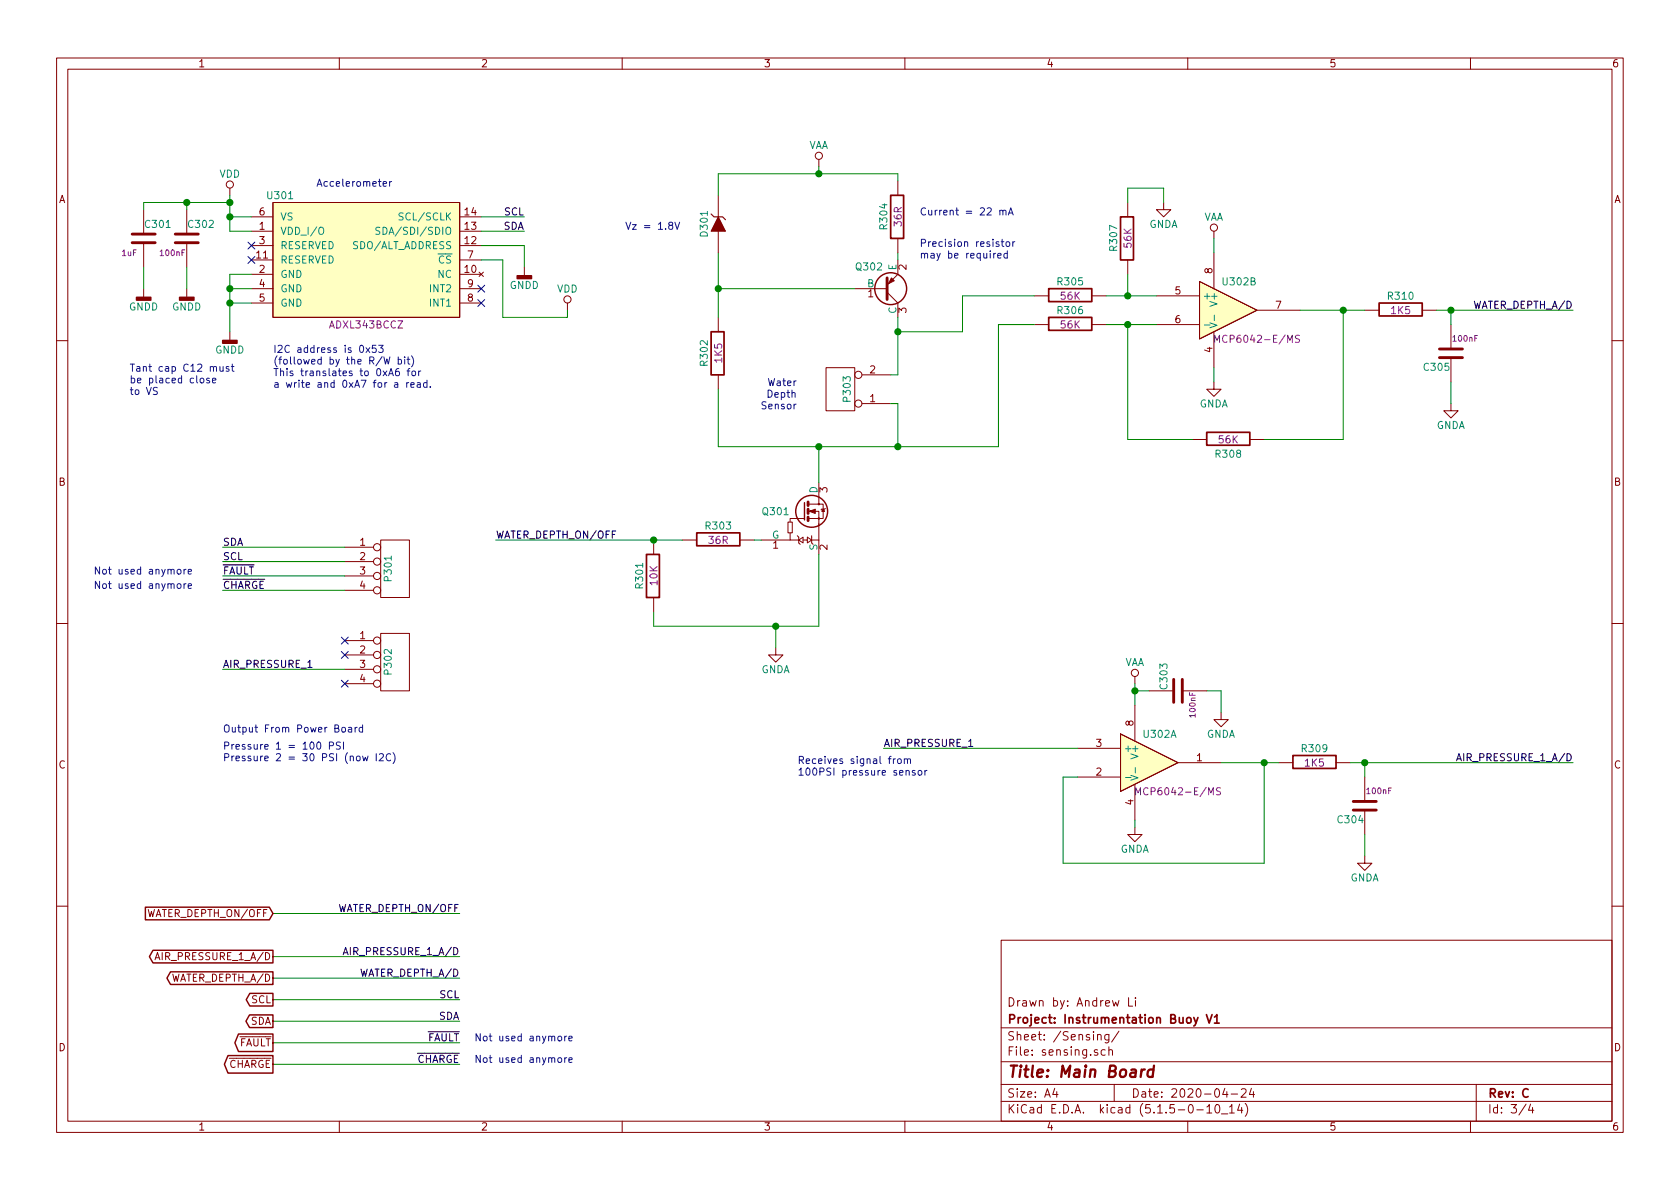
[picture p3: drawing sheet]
EESchema Schematic File Version 4
EELAYER 30 0
EELAYER END
$Descr A4 11693 8268
encoding utf-8
Sheet 3 4
Title "Main Board"
Date "2020-04-24"
Rev "C"
Comp "Project: Instrumentation Buoy V1"
Comment1 "Drawn by: Andrew Li"
Comment2 ""
Comment3 ""
Comment4 ""
$EndDescr
Text GLabel 1900 6650 0    50   Output ~ 0
AIR_PRESSURE_1_A/D
Text GLabel 1900 6800 0    50   Output ~ 0
WATER_DEPTH_A/D
Text Notes 2200 1300 0    50   ~ 0
Accelerometer
NoConn ~ 1750 1700
NoConn ~ 1750 1800
Text Label 3650 1500 2    50   ~ 0
SCL
Text Label 3650 1600 2    50   ~ 0
SDA
NoConn ~ 3350 2000
NoConn ~ 3350 2100
Text Notes 1900 2700 0    50   ~ 0
I2C address is 0x53\n(followed by the R/W bit)\nThis translates to 0xA6 for\na write and 0xA7 for a read.
Text Notes 6400 1800 0    50   ~ 0
Precision resistor\nmay be required
Text Notes 5550 2850 2    50   ~ 0
Water\nDepth\nSensor
Text Notes 6400 1500 0    50   ~ 0
Current = 22 mA
Text Notes 4350 1600 0    50   ~ 0
Vz = 1.8V
Text Label 10950 5300 2    50   ~ 0
AIR_PRESSURE_1_A/D
Text Label 10950 2150 2    50   ~ 0
WATER_DEPTH_A/D
Text Label 3450 3750 0    50   ~ 0
WATER_DEPTH_ON/OFF
Text GLabel 1900 6950 0    50   Output ~ 0
SCL
Text GLabel 1900 7100 0    50   Output ~ 0
SDA
Wire Wire Line
	7900 5750 7900 5700
Wire Wire Line
	8450 2650 8450 2550
Wire Wire Line
	6150 5200 7500 5200
Wire Wire Line
	7400 6000 8800 6000
Wire Wire Line
	7400 6000 7400 5400
Wire Wire Line
	8800 6000 8800 5300
Wire Wire Line
	8500 5300 8800 5300
Connection ~ 8800 5300
Wire Wire Line
	9400 5300 9500 5300
Wire Wire Line
	9500 5950 9500 5800
Wire Wire Line
	9500 5300 9500 5400
Connection ~ 9500 5300
Wire Wire Line
	7850 3050 8300 3050
Wire Wire Line
	9350 3050 8800 3050
Wire Wire Line
	10000 2150 10100 2150
Wire Wire Line
	10100 2800 10100 2650
Wire Wire Line
	10100 2150 10100 2250
Connection ~ 10100 2150
Wire Wire Line
	1600 1900 1600 2000
Wire Wire Line
	1600 1900 1750 1900
Wire Wire Line
	1750 2000 1600 2000
Connection ~ 1600 2000
Wire Wire Line
	1750 2100 1600 2100
Connection ~ 1600 2100
Wire Wire Line
	1600 1350 1600 1400
Wire Wire Line
	1600 1500 1750 1500
Wire Wire Line
	1600 1600 1750 1600
Connection ~ 1600 1500
Wire Wire Line
	1000 1450 1000 1400
Wire Wire Line
	1000 1400 1300 1400
Connection ~ 1600 1400
Wire Wire Line
	1300 1450 1300 1400
Connection ~ 1300 1400
Wire Wire Line
	1300 1850 1300 2000
Wire Wire Line
	1000 1850 1000 2000
Wire Wire Line
	3350 1800 3500 1800
Wire Wire Line
	3500 1800 3500 2200
Wire Wire Line
	7700 2050 7850 2050
Wire Wire Line
	7850 2050 7850 1900
Connection ~ 7850 2050
Wire Wire Line
	7850 1400 7850 1300
Wire Wire Line
	7850 1300 8100 1300
Wire Wire Line
	8100 1300 8100 1400
Wire Wire Line
	5000 1750 5000 2000
Wire Wire Line
	5950 2000 5000 2000
Connection ~ 5000 2000
Wire Wire Line
	5000 3100 5700 3100
Wire Wire Line
	6250 2800 6250 3100
Wire Wire Line
	5700 3350 5700 3100
Connection ~ 5700 3100
Wire Wire Line
	3450 3750 4550 3750
Wire Wire Line
	4550 4350 5400 4350
Connection ~ 4550 3750
Wire Wire Line
	4550 4350 4550 4250
Wire Wire Line
	3650 1600 3350 1600
Wire Wire Line
	3650 1500 3350 1500
Wire Wire Line
	5000 1200 5000 1350
Wire Wire Line
	5400 4500 5400 4350
Connection ~ 5400 4350
Wire Wire Line
	5700 4350 5700 3850
Wire Wire Line
	6250 2200 6250 2300
Wire Wire Line
	5000 3100 5000 2700
Wire Wire Line
	6250 1200 6250 1250
Wire Wire Line
	6250 1800 6250 1750
Wire Wire Line
	6250 2600 6200 2600
Wire Wire Line
	6200 2800 6250 2800
Wire Wire Line
	6950 3100 6950 2250
Wire Wire Line
	6950 2250 7200 2250
Connection ~ 6250 3100
Wire Wire Line
	6250 2300 6700 2300
Wire Wire Line
	6700 2300 6700 2050
Wire Wire Line
	6700 2050 7200 2050
Connection ~ 6250 2300
Wire Wire Line
	5000 1200 5700 1200
Wire Wire Line
	5700 1150 5700 1200
Connection ~ 5700 1200
Wire Wire Line
	1900 6650 3200 6650
Wire Wire Line
	1900 6950 3200 6950
Wire Wire Line
	1900 7100 3200 7100
Text Label 3200 6950 2    50   ~ 0
SCL
Text Label 3200 7100 2    50   ~ 0
SDA
Wire Wire Line
	1900 6800 3200 6800
Text Label 3200 6650 2    50   ~ 0
AIR_PRESSURE_1_A/D
Text Label 3200 6800 2    50   ~ 0
WATER_DEPTH_A/D
Text Label 6150 5200 0    50   ~ 0
AIR_PRESSURE_1
Wire Wire Line
	7900 4750 7900 4800
Wire Wire Line
	8000 4800 7900 4800
Connection ~ 7900 4800
Wire Wire Line
	8500 4950 8500 4800
Wire Wire Line
	8500 4800 8400 4800
Text GLabel 1900 6350 0    50   Input ~ 0
WATER_DEPTH_ON/OFF
Wire Wire Line
	1900 6350 3200 6350
Text Label 3200 6350 2    50   ~ 0
WATER_DEPTH_ON/OFF
Wire Wire Line
	2400 3800 1550 3800
Text Label 1550 3800 0    50   ~ 0
SDA
Wire Wire Line
	2400 3900 1550 3900
Text Label 1550 3900 0    50   ~ 0
SCL
Wire Wire Line
	2400 4000 1550 4000
Text Label 1550 4000 0    50   ~ 0
~FAULT
Wire Wire Line
	2400 4100 1550 4100
Text Label 1550 4100 0    50   ~ 0
~CHARGE
Wire Wire Line
	2400 4650 1550 4650
Text Label 1550 4650 0    50   ~ 0
AIR_PRESSURE_1
Text Notes 1550 5100 0    50   ~ 0
Output From Power Board
Text GLabel 1900 7250 0    50   Output ~ 0
~FAULT
Text GLabel 1900 7400 0    50   Output ~ 0
~CHARGE
Wire Wire Line
	1900 7250 3200 7250
Wire Wire Line
	1900 7400 3200 7400
Text Label 3200 7250 2    50   ~ 0
~FAULT
Text Label 3200 7400 2    50   ~ 0
~CHARGE
Text Notes 1550 5300 0    50   ~ 0
Pressure 1 = 100 PSI\nPressure 2 = 30 PSI (now I2C)
NoConn ~ 2400 4450
NoConn ~ 2400 4550
Wire Wire Line
	8450 1650 8450 1750
Text Notes 900  2750 0    50   ~ 0
Tant cap C12 must\nbe placed close\nto VS
Wire Wire Line
	7400 5400 7500 5400
NoConn ~ 2400 4750
Text Notes 5550 5400 0    50   ~ 0
Receives signal from\n100PSI pressure sensor
Text Notes 3300 7250 0    50   ~ 0
Not used anymore
Text Notes 3300 7400 0    50   ~ 0
Not used anymore
Text Notes 650  4000 0    50   ~ 0
Not used anymore
Text Notes 650  4100 0    50   ~ 0
Not used anymore
Wire Wire Line
	5250 3750 5300 3750
Wire Wire Line
	8800 5300 8900 5300
Wire Wire Line
	9500 5300 10950 5300
Wire Wire Line
	10100 2150 10950 2150
Wire Wire Line
	1600 2000 1600 2100
Wire Wire Line
	1600 2100 1600 2300
Wire Wire Line
	1600 1500 1600 1600
Wire Wire Line
	1600 1400 1600 1500
Wire Wire Line
	1300 1400 1600 1400
Wire Wire Line
	7850 2050 8050 2050
Wire Wire Line
	5000 2000 5000 2200
Wire Wire Line
	5700 3100 6250 3100
Wire Wire Line
	4550 3750 4750 3750
Wire Wire Line
	5400 4350 5700 4350
Wire Wire Line
	6250 3100 6950 3100
Wire Wire Line
	6250 2300 6250 2600
Wire Wire Line
	5700 1200 6250 1200
Wire Wire Line
	7900 4800 7900 4900
$Comp
L Resistors:ECS00083 R302
U 1 1
P 5000 2450
F 0 "R302" H 5000 2550 50  0000 C CNN
F 1 "ECS00083" H 5000 2700 50  0001 C CNN
F 2 "ECFootprints:EC0603" H 5000 2380 30  0001 C CNN
F 3 "${INTERNAL_PARTS_LIB}/Datasheets/Resistors/Bourns - CR Series - Thick Film.pdf" H 5000 2450 30  0001 C CNN
F 4 "1K5" H 5000 2450 50  0000 C CNN "Component Value"
F 5 "CR0603-FX-1501ELF" H 5000 2350 50  0001 C CNN "Manufacturer Part Number"
F 6 "Bourns" H 5000 2600 50  0001 C CNN "Manufacturer"
F 7 "CR Series" H 5000 2250 50  0001 C CNN "Series"
F 8 "1K5, 0603, 1%,  0.1W, Thick Film" H 5000 2150 50  0001 C CNN "Part Description"
	1    5000 2450
	0    -1   -1   0   
$EndComp
$Comp
L Resistors:ECS00080 R303
U 1 1
P 5000 3750
F 0 "R303" H 5000 3850 50  0000 C CNN
F 1 "ECS00080" H 5000 4000 50  0001 C CNN
F 2 "ECFootprints:EC0603" H 5000 3680 30  0001 C CNN
F 3 "${INTERNAL_PARTS_LIB}/Datasheets/Resistors/Vishay - CRCW Series - Thick Film.pdf" H 5000 3750 30  0001 C CNN
F 4 "36R" H 5000 3750 50  0000 C CNN "Component Value"
F 5 "CRCW060336R0FKEA" H 5000 3650 50  0001 C CNN "Manufacturer Part Number"
F 6 "Vishay" H 5000 3900 50  0001 C CNN "Manufacturer"
F 7 "CRCW Series" H 5000 3550 50  0001 C CNN "Series"
F 8 "36R, 0603, 0.1W,  Thick Film" H 5000 3450 50  0001 C CNN "Part Description"
	1    5000 3750
	1    0    0    -1  
$EndComp
$Comp
L Resistors:ECS00085 R307
U 1 1
P 7850 1650
F 0 "R307" H 7850 1750 50  0000 C CNN
F 1 "ECS00085" H 7850 1900 50  0001 C CNN
F 2 "ECFootprints:EC0603" H 7850 1580 30  0001 C CNN
F 3 "${INTERNAL_PARTS_LIB}/Datasheets/Resistors/Vishay - CRCW Series - Thick Film.pdf" H 7850 1650 30  0001 C CNN
F 4 "56K" H 7850 1650 50  0000 C CNN "Component Value"
F 5 "CRCW060356K0FKEAHP" H 7850 1550 50  0001 C CNN "Manufacturer Part Number"
F 6 "Vishay" H 7850 1800 50  0001 C CNN "Manufacturer"
F 7 "CRCW Series" H 7850 1450 50  0001 C CNN "Series"
F 8 "56K, 0603, 1%, 0.25W, Thick Film, High Power" H 7850 1350 50  0001 C CNN "Part Description"
	1    7850 1650
	0    -1   -1   0   
$EndComp
$Comp
L Resistors:ECS00085 R308
U 1 1
P 8550 3050
F 0 "R308" H 8550 2950 50  0000 C CNN
F 1 "ECS00085" H 8550 3300 50  0001 C CNN
F 2 "ECFootprints:EC0603" H 8550 2980 30  0001 C CNN
F 3 "${INTERNAL_PARTS_LIB}/Datasheets/Resistors/Vishay - CRCW Series - Thick Film.pdf" H 8550 3050 30  0001 C CNN
F 4 "56K" H 8550 3050 50  0000 C CNN "Component Value"
F 5 "CRCW060356K0FKEAHP" H 8550 2950 50  0001 C CNN "Manufacturer Part Number"
F 6 "Vishay" H 8550 3200 50  0001 C CNN "Manufacturer"
F 7 "CRCW Series" H 8550 2850 50  0001 C CNN "Series"
F 8 "56K, 0603, 1%, 0.25W, Thick Film, High Power" H 8550 2750 50  0001 C CNN "Part Description"
	1    8550 3050
	1    0    0    -1  
$EndComp
$Comp
L Resistors:ECS00085 R306
U 1 1
P 7450 2250
F 0 "R306" H 7450 2350 50  0000 C CNN
F 1 "ECS00085" H 7450 2500 50  0001 C CNN
F 2 "ECFootprints:EC0603" H 7450 2180 30  0001 C CNN
F 3 "${INTERNAL_PARTS_LIB}/Datasheets/Resistors/Vishay - CRCW Series - Thick Film.pdf" H 7450 2250 30  0001 C CNN
F 4 "56K" H 7450 2250 50  0000 C CNN "Component Value"
F 5 "CRCW060356K0FKEAHP" H 7450 2150 50  0001 C CNN "Manufacturer Part Number"
F 6 "Vishay" H 7450 2400 50  0001 C CNN "Manufacturer"
F 7 "CRCW Series" H 7450 2050 50  0001 C CNN "Series"
F 8 "56K, 0603, 1%, 0.25W, Thick Film, High Power" H 7450 1950 50  0001 C CNN "Part Description"
	1    7450 2250
	1    0    0    -1  
$EndComp
$Comp
L Resistors:ECS00085 R305
U 1 1
P 7450 2050
F 0 "R305" H 7450 2150 50  0000 C CNN
F 1 "ECS00085" H 7450 2300 50  0001 C CNN
F 2 "ECFootprints:EC0603" H 7450 1980 30  0001 C CNN
F 3 "${INTERNAL_PARTS_LIB}/Datasheets/Resistors/Vishay - CRCW Series - Thick Film.pdf" H 7450 2050 30  0001 C CNN
F 4 "56K" H 7450 2050 50  0000 C CNN "Component Value"
F 5 "CRCW060356K0FKEAHP" H 7450 1950 50  0001 C CNN "Manufacturer Part Number"
F 6 "Vishay" H 7450 2200 50  0001 C CNN "Manufacturer"
F 7 "CRCW Series" H 7450 1850 50  0001 C CNN "Series"
F 8 "56K, 0603, 1%, 0.25W, Thick Film, High Power" H 7450 1750 50  0001 C CNN "Part Description"
	1    7450 2050
	1    0    0    -1  
$EndComp
$Comp
L Opamps:ECS00030 U302
U 2 1
P 8550 2150
F 0 "U302" H 8500 2350 50  0000 L CNN
F 1 "ECS00030" H 8500 2450 50  0001 L CNN
F 2 "ECFootprints:ECMSOP-8" H 8550 2150 50  0001 C CNN
F 3 "${INTERNAL_PARTS_LIB}/Datasheets/Opamps/Microchip - MCP6042 - Dual Package.pdf" H 8550 2150 50  0001 C CNN
F 4 "MCP6042-E/MS" H 8750 1950 50  0000 C CNN "Manufacturer Part Number"
F 5 "Microchip" H 8700 1850 50  0001 C CNN "Manufacturer"
F 6 "Dual Package, 8-MSOP, Unity Gain Stable" H 9150 2550 50  0001 C CNN "Part Description"
	2    8550 2150
	1    0    0    -1  
$EndComp
$Comp
L Opamps:ECS00030 U302
U 1 1
P 8000 5300
F 0 "U302" H 7950 5500 50  0000 L CNN
F 1 "ECS00030" H 7950 5600 50  0001 L CNN
F 2 "ECFootprints:ECMSOP-8" H 8000 5300 50  0001 C CNN
F 3 "${INTERNAL_PARTS_LIB}/Datasheets/Opamps/Microchip - MCP6042 - Dual Package.pdf" H 8000 5300 50  0001 C CNN
F 4 "MCP6042-E/MS" H 8200 5100 50  0000 C CNN "Manufacturer Part Number"
F 5 "Microchip" H 8150 5000 50  0001 C CNN "Manufacturer"
F 6 "Dual Package, 8-MSOP, Unity Gain Stable" H 8600 5700 50  0001 C CNN "Part Description"
	1    8000 5300
	1    0    0    -1  
$EndComp
$Comp
L Transistors:ECS00073 Q302
U 1 1
P 6150 2000
F 0 "Q302" H 6150 1851 50  0000 R CNN
F 1 "ECS00073" H 6000 2200 50  0001 R CNN
F 2 "ECFootprints:ECSOT323" H 6050 2102 50  0001 C CNN
F 3 "${INTERNAL_PARTS_LIB}/Datasheets/Transistors/NXP - BC857W - PNP.pdf" H 6150 2000 50  0001 C CNN
F 4 "BC857BW,115" H 5850 2100 50  0001 C CNN "Manufacturer Part Number"
F 5 "NXP" H 5850 2300 50  0001 C CNN "Manufacturer"
F 6 "BJT, PNP, 45V, 0.1A" H 5850 2400 50  0001 C CNN "Part Description"
	1    6150 2000
	1    0    0    1   
$EndComp
$Comp
L Diodes:ECS00072 D301
U 1 1
P 5000 1550
F 0 "D301" H 5000 1650 50  0000 C CNN
F 1 "ECS00072" H 5000 1750 50  0001 C CNN
F 2 "ECFootprints:ECS00072F" H 5000 1550 50  0001 C CNN
F 3 "${INTERNAL_PARTS_LIB}/Datasheets/Diodes/On Semiconductor - MMSZ4xxxT1G Series - Zener.pdf" H 5000 1550 50  0001 C CNN
F 4 "1.8V" H 5000 1850 50  0001 C CNN "Component Value"
F 5 "MMSZ4678T1G" H 5000 1450 50  0001 C CNN "Manufacturer Part Number"
F 6 "On Semiconductor" H 5000 1350 50  0001 C CNN "Manufacturer"
F 7 "Zener, 1.8V, 0.25W, SMD" H 5000 1250 50  0001 C CNN "Part Description"
	1    5000 1550
	0    -1   -1   0   
$EndComp
$Comp
L Connectors:ECS00029 P302
U 1 1
P 2750 4600
F 0 "P302" V 2700 4600 50  0000 C CNN
F 1 "ECS00029" V 2800 4600 50  0001 C CNN
F 2 "ECFootprints:ECS00029F" H 2600 4500 50  0001 C CNN
F 3 "${INTERNAL_PARTS_LIB}/Datasheets/Connectors/Global Connector Technology - BF040 Series - SMD Header.pdf" H 2700 4600 50  0001 C CNN
F 4 "4x1" H 2750 4250 50  0001 C CNN "Component Value"
F 5 "BF040-04A-B2-0400-0260-0483-LD" V 2900 4600 50  0001 C CNN "Manufacturer Part Number"
F 6 "Global Connector Technology" H 2750 4350 50  0001 C CNN "Manufacturer"
F 7 "4-way, header, 2mm pitch, 4mm height, vertical, SMD, BF040 Series" H 2800 4150 50  0001 C CNN "Part Description"
	1    2750 4600
	1    0    0    -1  
$EndComp
$Comp
L Connectors:ECS00029 P301
U 1 1
P 2750 3950
F 0 "P301" V 2700 3950 50  0000 C CNN
F 1 "ECS00029" V 2800 3950 50  0001 C CNN
F 2 "ECFootprints:ECS00029F" H 2600 3850 50  0001 C CNN
F 3 "${INTERNAL_PARTS_LIB}/Datasheets/Connectors/Global Connector Technology - BF040 Series - SMD Header.pdf" H 2700 3950 50  0001 C CNN
F 4 "4x1" H 2750 3600 50  0001 C CNN "Component Value"
F 5 "BF040-04A-B2-0400-0260-0483-LD" V 2900 3950 50  0001 C CNN "Manufacturer Part Number"
F 6 "Global Connector Technology" H 2750 3700 50  0001 C CNN "Manufacturer"
F 7 "4-way, header, 2mm pitch, 4mm height, vertical, SMD, BF040 Series" H 2800 3500 50  0001 C CNN "Part Description"
	1    2750 3950
	1    0    0    -1  
$EndComp
$Comp
L Transistors:ECS00087 Q301
U 1 1
P 5600 3600
F 0 "Q301" H 5500 3650 50  0000 R CNN
F 1 "ECS00087" H 5450 3750 50  0001 R CNN
F 2 "ECFootprints:ECSOT416" H 5470 3752 50  0001 C CNN
F 3 "${INTERNAL_PARTS_LIB}/Datasheets/Transistors/On Semiconductor - NTA4153N - NMOS.pdf" H 5600 3650 50  0001 C CNN
F 4 "NTA4153NT1G" H 5300 3650 50  0001 C CNN "Manufacturer Part Number"
F 5 "On Semiconductor" H 5300 3850 50  0001 C CNN "Manufacturer"
F 6 "MOSFET, N-Channel, 0.915A, 0R127" H 5300 3950 50  0001 C CNN "Part Description"
	1    5600 3600
	1    0    0    -1  
$EndComp
$Comp
L Connectors:ECS00067 P303
U 1 1
P 5850 2700
F 0 "P303" V 5800 2700 50  0000 C CNN
F 1 "ECS00067" H 5850 2450 50  0001 C CNN
F 2 "ECFootprints:ECS00067F" H 5700 2600 50  0001 C CNN
F 3 "${INTERNAL_PARTS_LIB}/Datasheets/Connectors/JST - PH Series.pdf" H 5800 2700 50  0001 C CNN
F 4 "2x1" H 5850 2350 50  0001 C CNN "Component Value"
F 5 "B2B-PH-SM4-TB(LF)(SN)" V 6000 2700 50  0001 C CNN "Manufacturer Part Number"
F 6 "JST" H 5850 2900 50  0001 C CNN "Manufacturer"
F 7 "PH Series" H 5850 2250 50  0001 C CNN "Series"
F 8 "2-way, header, 2mm pitch, vertical, SMD, PH Series" H 5850 2150 50  0001 C CNN "Part Description"
	1    5850 2700
	-1   0    0    1   
$EndComp
$Comp
L Capacitors:ECS00075 C302
U 1 1
P 1300 1650
F 0 "C302" H 1300 1750 50  0000 L CNN
F 1 "ECS00075" V 1050 1500 40  0001 L CNN
F 2 "ECFootprints:EC0603_C" H 1338 1500 30  0001 C CNN
F 3 "${INTERNAL_PARTS_LIB}/Datasheets/Capacitors/Murata GRM Capacitors/GRM188R71C104KA01#.pdf" H 1300 1650 60  0001 C CNN
F 4 "100nF" H 1200 1550 40  0000 C CNN "Component Value"
F 5 "GRM188R71C104KA01D" V 1450 1650 40  0001 C CNN "Manfacturer Part Number"
F 6 "Murata" V 1150 1650 40  0001 C CNN "Manufacturer"
F 7 "GRM Series" V 1550 1650 40  0001 C CNN "Series"
F 8 "100nF, 0603, 10%, 16V, X7R, Ceramic" V 1650 1600 40  0001 C CNN "Part Description"
	1    1300 1650
	1    0    0    -1  
$EndComp
$Comp
L Sensors:ECS00016 U301
U 1 1
P 2550 1800
F 0 "U301" H 1950 2250 50  0000 C CNN
F 1 "ECS00016" H 2550 2250 50  0001 C CNN
F 2 "ECFootprints:ECS00016F" H 2300 1900 50  0001 C CNN
F 3 "${INTERNAL_PARTS_LIB}/Datasheets/Sensors/Analog Devices - ADXL343, 3 Axis Accelerometer.pdf" H 2300 1900 50  0001 C CNN
F 4 "ADXL343BCCZ" H 2550 1350 50  0000 C CNN "Manufacturer Part Number"
F 5 "Analog Device" H 2550 1250 50  0001 C CNN "Manufacturer"
F 6 "Accelerometer, 3 axis" H 2550 1150 50  0001 C CNN "Part Description"
	1    2550 1800
	1    0    0    -1  
$EndComp
$Comp
L Resistors:ECS00045 R301
U 1 1
P 4550 4000
F 0 "R301" H 4550 4100 50  0000 C CNN
F 1 "ECS00045" H 4550 4250 50  0001 C CNN
F 2 "ECFootprints:EC0603" H 4550 3930 30  0001 C CNN
F 3 "${INTERNAL_PARTS_LIB}/Datasheets/Resistors/Panasonic - ERJ Series - Thick Film.pdf" H 4550 4000 30  0001 C CNN
F 4 "10K" H 4550 4000 50  0000 C CNN "Component Value"
F 5 "ERJ3GEYJ103V" H 4550 3900 50  0001 C CNN "Manufacturer Part Number"
F 6 "Panasonic" H 4550 4150 50  0001 C CNN "Manufacturer"
F 7 "ERJ Series" H 4550 3800 50  0001 C CNN "Series"
F 8 "10K, 0603, 5%, 0.1W, Thick Film" H 4550 3700 50  0001 C CNN "Part Description"
	1    4550 4000
	0    -1   -1   0   
$EndComp
$Comp
L Capacitors:ECS00075 C305
U 1 1
P 10100 2450
F 0 "C305" H 10100 2550 50  0000 L CNN
F 1 "ECS00075" V 9850 2300 40  0001 L CNN
F 2 "ECFootprints:EC0603_C" H 10138 2300 30  0001 C CNN
F 3 "${INTERNAL_PARTS_LIB}/Datasheets/Capacitors/Murata GRM Capacitors/GRM188R71C104KA01#.pdf" H 10100 2450 60  0001 C CNN
F 4 "100nF" H 10000 2350 40  0000 C CNN "Component Value"
F 5 "GRM188R71C104KA01D" V 10250 2450 40  0001 C CNN "Manfacturer Part Number"
F 6 "Murata" V 9950 2450 40  0001 C CNN "Manufacturer"
F 7 "GRM Series" V 10350 2450 40  0001 C CNN "Series"
F 8 "100nF, 0603, 10%, 16V, X7R, Ceramic" V 10450 2400 40  0001 C CNN "Part Description"
	1    10100 2450
	-1   0    0    1   
$EndComp
$Comp
L Capacitors:ECS00075 C304
U 1 1
P 9500 5600
F 0 "C304" H 9500 5700 50  0000 L CNN
F 1 "ECS00075" V 9250 5450 40  0001 L CNN
F 2 "ECFootprints:EC0603_C" H 9538 5450 30  0001 C CNN
F 3 "${INTERNAL_PARTS_LIB}/Datasheets/Capacitors/Murata GRM Capacitors/GRM188R71C104KA01#.pdf" H 9500 5600 60  0001 C CNN
F 4 "100nF" H 9400 5500 40  0000 C CNN "Component Value"
F 5 "GRM188R71C104KA01D" V 9650 5600 40  0001 C CNN "Manfacturer Part Number"
F 6 "Murata" V 9350 5600 40  0001 C CNN "Manufacturer"
F 7 "GRM Series" V 9750 5600 40  0001 C CNN "Series"
F 8 "100nF, 0603, 10%, 16V, X7R, Ceramic" V 9850 5550 40  0001 C CNN "Part Description"
	1    9500 5600
	-1   0    0    1   
$EndComp
$Comp
L Capacitors:ECS00075 C303
U 1 1
P 8200 4800
F 0 "C303" H 8200 4900 50  0000 L CNN
F 1 "ECS00075" V 7950 4650 40  0001 L CNN
F 2 "ECFootprints:EC0603_C" H 8238 4650 30  0001 C CNN
F 3 "${INTERNAL_PARTS_LIB}/Datasheets/Capacitors/Murata GRM Capacitors/GRM188R71C104KA01#.pdf" H 8200 4800 60  0001 C CNN
F 4 "100nF" H 8100 4700 40  0000 C CNN "Component Value"
F 5 "GRM188R71C104KA01D" V 8350 4800 40  0001 C CNN "Manfacturer Part Number"
F 6 "Murata" V 8050 4800 40  0001 C CNN "Manufacturer"
F 7 "GRM Series" V 8450 4800 40  0001 C CNN "Series"
F 8 "100nF, 0603, 10%, 16V, X7R, Ceramic" V 8550 4750 40  0001 C CNN "Part Description"
	1    8200 4800
	0    -1   -1   0   
$EndComp
$Comp
L Resistors:ECS00083 R309
U 1 1
P 9150 5300
F 0 "R309" H 9150 5400 50  0000 C CNN
F 1 "ECS00083" H 9150 5550 50  0001 C CNN
F 2 "ECFootprints:EC0603" H 9150 5230 30  0001 C CNN
F 3 "${INTERNAL_PARTS_LIB}/Datasheets/Resistors/Bourns - CR Series - Thick Film.pdf" H 9150 5300 30  0001 C CNN
F 4 "1K5" H 9150 5300 50  0000 C CNN "Component Value"
F 5 "CR0603-FX-1501ELF" H 9150 5200 50  0001 C CNN "Manufacturer Part Number"
F 6 "Bourns" H 9150 5450 50  0001 C CNN "Manufacturer"
F 7 "CR Series" H 9150 5100 50  0001 C CNN "Series"
F 8 "1K5, 0603, 1%,  0.1W, Thick Film" H 9150 5000 50  0001 C CNN "Part Description"
	1    9150 5300
	1    0    0    -1  
$EndComp
$Comp
L Resistors:ECS00083 R310
U 1 1
P 9750 2150
F 0 "R310" H 9750 2250 50  0000 C CNN
F 1 "ECS00083" H 9750 2400 50  0001 C CNN
F 2 "ECFootprints:EC0603" H 9750 2080 30  0001 C CNN
F 3 "${INTERNAL_PARTS_LIB}/Datasheets/Resistors/Bourns - CR Series - Thick Film.pdf" H 9750 2150 30  0001 C CNN
F 4 "1K5" H 9750 2150 50  0000 C CNN "Component Value"
F 5 "CR0603-FX-1501ELF" H 9750 2050 50  0001 C CNN "Manufacturer Part Number"
F 6 "Bourns" H 9750 2300 50  0001 C CNN "Manufacturer"
F 7 "CR Series" H 9750 1950 50  0001 C CNN "Series"
F 8 "1K5, 0603, 1%,  0.1W, Thick Film" H 9750 1850 50  0001 C CNN "Part Description"
	1    9750 2150
	1    0    0    -1  
$EndComp
$Comp
L Resistors:ECS00080 R304
U 1 1
P 6250 1500
F 0 "R304" H 6250 1600 50  0000 C CNN
F 1 "ECS00080" H 6250 1750 50  0001 C CNN
F 2 "ECFootprints:EC0603" H 6250 1430 30  0001 C CNN
F 3 "${INTERNAL_PARTS_LIB}/Datasheets/Resistors/Vishay - CRCW Series - Thick Film.pdf" H 6250 1500 30  0001 C CNN
F 4 "36R" H 6250 1500 50  0000 C CNN "Component Value"
F 5 "CRCW060336R0FKEA" H 6250 1400 50  0001 C CNN "Manufacturer Part Number"
F 6 "Vishay" H 6250 1650 50  0001 C CNN "Manufacturer"
F 7 "CRCW Series" H 6250 1300 50  0001 C CNN "Series"
F 8 "36R, 0603, 0.1W,  Thick Film" H 6250 1200 50  0001 C CNN "Part Description"
	1    6250 1500
	0    -1   -1   0   
$EndComp
$Comp
L Capacitors:ECS00052 C301
U 1 1
P 1000 1650
F 0 "C301" H 1000 1750 50  0000 L CNN
F 1 "ECS00052" V 750 1500 40  0001 L CNN
F 2 "ECFootprints:EC0603_C" H 1038 1500 30  0001 C CNN
F 3 "${INTERNAL_PARTS_LIB}/Datasheets/Capacitors/Murata GRM Capacitors/GRM188R61H105KAAL#.pdf" H 1000 1650 60  0001 C CNN
F 4 "1uF" H 900 1550 40  0000 C CNN "Component Value"
F 5 "GRM188R61H105KAALD" V 1150 1650 40  0001 C CNN "Manfacturer Part Number"
F 6 "Murata" V 850 1650 40  0001 C CNN "Manufacturer"
F 7 "GRM Series" V 1250 1650 40  0001 C CNN "Series"
F 8 "1uF, 0603, 10%, 50V, X5R, Ceramic" V 1350 1600 40  0001 C CNN "Part Description"
	1    1000 1650
	1    0    0    -1  
$EndComp
$Comp
L power:GNDA #PWR0311
U 1 1
P 8100 1400
F 0 "#PWR0311" H 8100 1400 50  0001 C CNN
F 1 "GNDA" H 8100 1250 50  0000 C CNN
F 2 "" H 8100 1400 50  0001 C CNN
F 3 "" H 8100 1400 50  0001 C CNN
	1    8100 1400
	1    0    0    -1  
$EndComp
$Comp
L power:GNDD #PWR0304
U 1 1
P 1600 2300
F 0 "#PWR0304" H 1600 2300 50  0001 C CNN
F 1 "GNDD" H 1600 2175 50  0000 C CNN
F 2 "" H 1600 2300 50  0001 C CNN
F 3 "" H 1600 2300 50  0001 C CNN
	1    1600 2300
	1    0    0    -1  
$EndComp
$Comp
L power:GNDA #PWR0313
U 1 1
P 8450 2650
F 0 "#PWR0313" H 8450 2650 50  0001 C CNN
F 1 "GNDA" H 8450 2500 50  0000 C CNN
F 2 "" H 8450 2650 50  0001 C CNN
F 3 "" H 8450 2650 50  0001 C CNN
	1    8450 2650
	1    0    0    -1  
$EndComp
$Comp
L power:GNDA #PWR0316
U 1 1
P 10100 2800
F 0 "#PWR0316" H 10100 2800 50  0001 C CNN
F 1 "GNDA" H 10100 2650 50  0000 C CNN
F 2 "" H 10100 2800 50  0001 C CNN
F 3 "" H 10100 2800 50  0001 C CNN
	1    10100 2800
	1    0    0    -1  
$EndComp
$Comp
L power:GNDA #PWR0307
U 1 1
P 5400 4500
F 0 "#PWR0307" H 5400 4500 50  0001 C CNN
F 1 "GNDA" H 5400 4350 50  0000 C CNN
F 2 "" H 5400 4500 50  0001 C CNN
F 3 "" H 5400 4500 50  0001 C CNN
	1    5400 4500
	1    0    0    -1  
$EndComp
$Comp
L power:GNDD #PWR0302
U 1 1
P 1300 2000
F 0 "#PWR0302" H 1300 2000 50  0001 C CNN
F 1 "GNDD" H 1300 1875 50  0000 C CNN
F 2 "" H 1300 2000 50  0001 C CNN
F 3 "" H 1300 2000 50  0001 C CNN
	1    1300 2000
	1    0    0    -1  
$EndComp
$Comp
L power:GNDD #PWR0301
U 1 1
P 1000 2000
F 0 "#PWR0301" H 1000 2000 50  0001 C CNN
F 1 "GNDD" H 1000 1875 50  0000 C CNN
F 2 "" H 1000 2000 50  0001 C CNN
F 3 "" H 1000 2000 50  0001 C CNN
	1    1000 2000
	1    0    0    -1  
$EndComp
$Comp
L power:GNDA #PWR0310
U 1 1
P 7900 5750
F 0 "#PWR0310" H 7900 5750 50  0001 C CNN
F 1 "GNDA" H 7900 5600 50  0000 C CNN
F 2 "" H 7900 5750 50  0001 C CNN
F 3 "" H 7900 5750 50  0001 C CNN
	1    7900 5750
	1    0    0    -1  
$EndComp
$Comp
L power:GNDA #PWR0315
U 1 1
P 9500 5950
F 0 "#PWR0315" H 9500 5950 50  0001 C CNN
F 1 "GNDA" H 9500 5800 50  0000 C CNN
F 2 "" H 9500 5950 50  0001 C CNN
F 3 "" H 9500 5950 50  0001 C CNN
	1    9500 5950
	1    0    0    -1  
$EndComp
$Comp
L power:VDD #PWR0306
U 1 1
P 3950 2150
F 0 "#PWR0306" H 3950 2250 30  0001 C CNN
F 1 "VDD" H 3950 2300 50  0000 C CNN
F 2 "" H 3950 2150 50  0001 C CNN
F 3 "" H 3950 2150 50  0001 C CNN
	1    3950 2150
	1    0    0    -1  
$EndComp
$Comp
L power:VDD #PWR0303
U 1 1
P 1600 1350
F 0 "#PWR0303" H 1600 1450 30  0001 C CNN
F 1 "VDD" H 1600 1500 50  0000 C CNN
F 2 "" H 1600 1350 50  0001 C CNN
F 3 "" H 1600 1350 50  0001 C CNN
	1    1600 1350
	1    0    0    -1  
$EndComp
$Comp
L power:VAA #PWR0308
U 1 1
P 5700 1150
F 0 "#PWR0308" H 5700 1210 30  0001 C CNN
F 1 "VAA" H 5700 1300 50  0000 C CNN
F 2 "" H 5700 1150 50  0001 C CNN
F 3 "" H 5700 1150 50  0001 C CNN
	1    5700 1150
	1    0    0    -1  
$EndComp
$Comp
L power:VAA #PWR0312
U 1 1
P 8450 1650
F 0 "#PWR0312" H 8450 1710 30  0001 C CNN
F 1 "VAA" H 8450 1800 50  0000 C CNN
F 2 "" H 8450 1650 50  0001 C CNN
F 3 "" H 8450 1650 50  0001 C CNN
	1    8450 1650
	1    0    0    -1  
$EndComp
$Comp
L power:GNDA #PWR0314
U 1 1
P 8500 4950
F 0 "#PWR0314" H 8500 4950 50  0001 C CNN
F 1 "GNDA" H 8500 4800 50  0000 C CNN
F 2 "" H 8500 4950 50  0001 C CNN
F 3 "" H 8500 4950 50  0001 C CNN
	1    8500 4950
	1    0    0    -1  
$EndComp
$Comp
L power:VAA #PWR0309
U 1 1
P 7900 4750
F 0 "#PWR0309" H 7900 4810 30  0001 C CNN
F 1 "VAA" H 7900 4900 50  0000 C CNN
F 2 "" H 7900 4750 50  0001 C CNN
F 3 "" H 7900 4750 50  0001 C CNN
	1    7900 4750
	1    0    0    -1  
$EndComp
Wire Wire Line
	9050 2150 9350 2150
Wire Wire Line
	7700 2250 7850 2250
Wire Wire Line
	7850 2250 7850 3050
Connection ~ 7850 2250
Wire Wire Line
	7850 2250 8050 2250
Wire Wire Line
	9350 2150 9350 3050
Connection ~ 9350 2150
Wire Wire Line
	9350 2150 9500 2150
Wire Wire Line
	3650 1700 3350 1700
Wire Wire Line
	3650 1850 3650 1700
$Comp
L power:GNDD #PWR0305
U 1 1
P 3650 1850
F 0 "#PWR0305" H 3650 1850 50  0001 C CNN
F 1 "GNDD" H 3650 1725 50  0000 C CNN
F 2 "" H 3650 1850 50  0001 C CNN
F 3 "" H 3650 1850 50  0001 C CNN
	1    3650 1850
	1    0    0    -1  
$EndComp
Wire Wire Line
	3950 2150 3950 2200
Wire Wire Line
	3500 2200 3950 2200
$EndSCHEMATC
